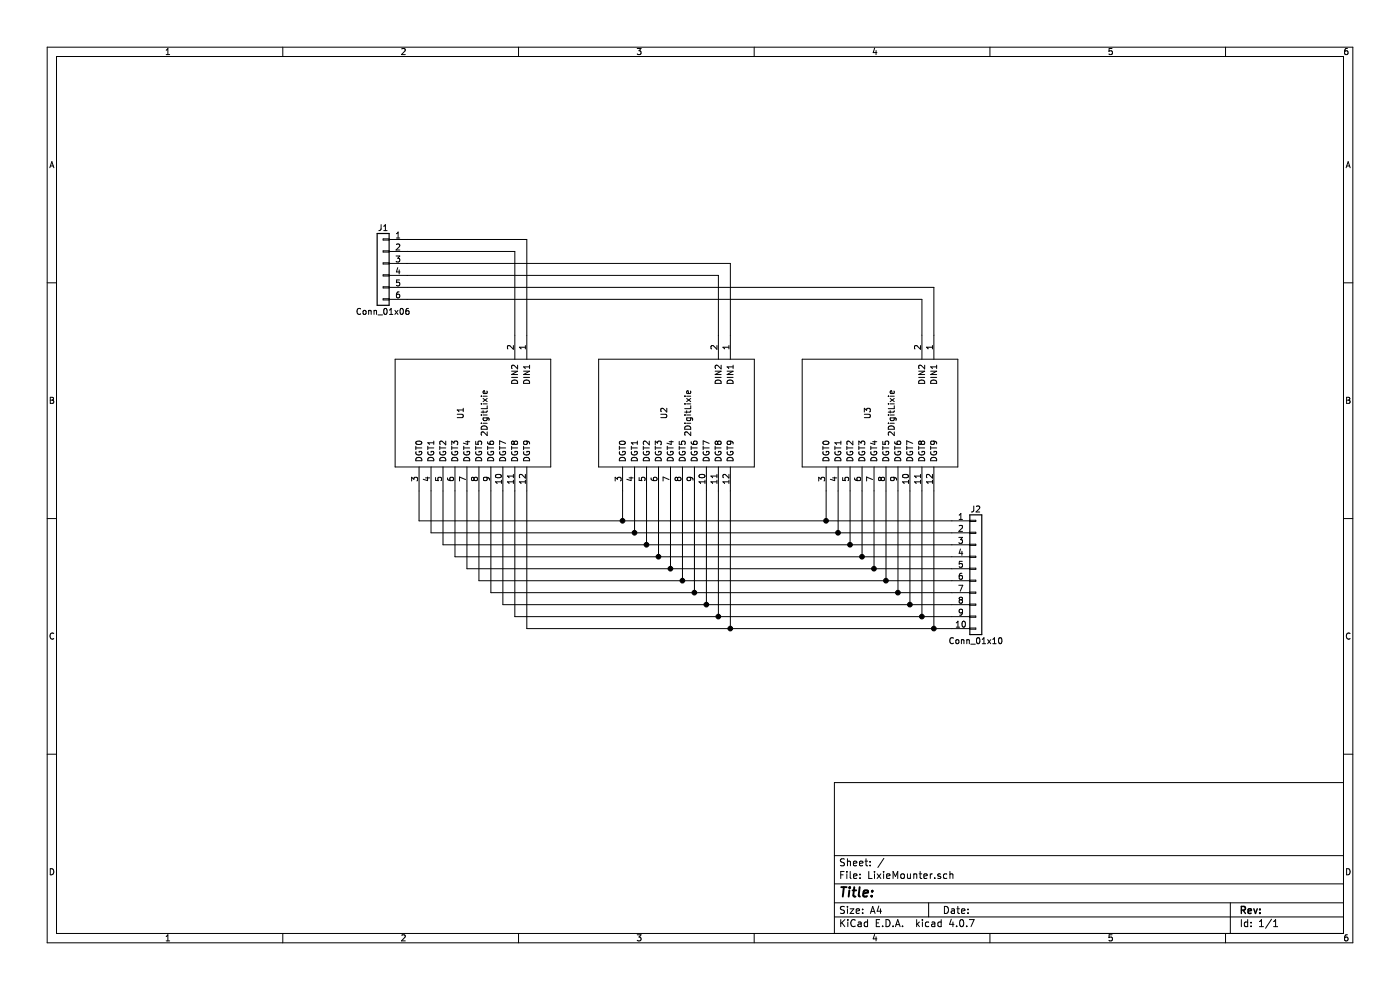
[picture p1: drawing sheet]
EESchema Schematic File Version 2
LIBS:power
LIBS:device
LIBS:switches
LIBS:relays
LIBS:motors
LIBS:transistors
LIBS:conn
LIBS:linear
LIBS:regul
LIBS:74xx
LIBS:cmos4000
LIBS:adc-dac
LIBS:memory
LIBS:xilinx
LIBS:microcontrollers
LIBS:dsp
LIBS:microchip
LIBS:analog_switches
LIBS:motorola
LIBS:texas
LIBS:intel
LIBS:audio
LIBS:interface
LIBS:digital-audio
LIBS:philips
LIBS:display
LIBS:cypress
LIBS:siliconi
LIBS:opto
LIBS:atmel
LIBS:contrib
LIBS:valves
LIBS:LixieMounter
LIBS:LixieMounter-cache
EELAYER 25 0
EELAYER END
$Descr A4 11693 8268
encoding utf-8
Sheet 1 1
Title ""
Date ""
Rev ""
Comp ""
Comment1 ""
Comment2 ""
Comment3 ""
Comment4 ""
$EndDescr
$Comp
L 2DigitLixie U1
U 1 1
P 3950 3450
F 0 "U1" H 3950 3350 50  0000 C CNN
F 1 "2DigitLixie" H 3950 3550 50  0000 C CNN
F 2 "LixieMounter:LixieUnit" H 3950 3450 50  0001 C CNN
F 3 "DOCUMENTATION" H 3950 3450 50  0001 C CNN
	1    3950 3450
	0    1    1    0   
$EndComp
$Comp
L 2DigitLixie U2
U 1 1
P 5650 3450
F 0 "U2" H 5650 3350 50  0000 C CNN
F 1 "2DigitLixie" H 5650 3550 50  0000 C CNN
F 2 "LixieMounter:LixieUnit" H 5650 3450 50  0001 C CNN
F 3 "DOCUMENTATION" H 5650 3450 50  0001 C CNN
	1    5650 3450
	0    1    1    0   
$EndComp
$Comp
L 2DigitLixie U3
U 1 1
P 7350 3450
F 0 "U3" H 7350 3350 50  0000 C CNN
F 1 "2DigitLixie" H 7350 3550 50  0000 C CNN
F 2 "LixieMounter:LixieUnit" H 7350 3450 50  0001 C CNN
F 3 "DOCUMENTATION" H 7350 3450 50  0001 C CNN
	1    7350 3450
	0    1    1    0   
$EndComp
$Comp
L Conn_01x10 J2
U 1 1
P 8150 4750
F 0 "J2" H 8150 5250 50  0000 C CNN
F 1 "Conn_01x10" H 8150 4150 50  0000 C CNN
F 2 "Socket_Strips:Socket_Strip_Straight_1x10_Pitch2.54mm" H 8150 4750 50  0001 C CNN
F 3 "" H 8150 4750 50  0001 C CNN
	1    8150 4750
	1    0    0    -1  
$EndComp
$Comp
L Conn_01x06 J1
U 1 1
P 3200 2200
F 0 "J1" H 3200 2500 50  0000 C CNN
F 1 "Conn_01x06" H 3200 1800 50  0000 C CNN
F 2 "Socket_Strips:Socket_Strip_Straight_1x06_Pitch2.54mm" H 3200 2200 50  0001 C CNN
F 3 "" H 3200 2200 50  0001 C CNN
	1    3200 2200
	-1   0    0    -1  
$EndComp
Wire Wire Line
	3500 4100 3500 4350
Wire Wire Line
	3500 4350 7950 4350
Wire Wire Line
	3600 4100 3600 4450
Wire Wire Line
	3600 4450 7950 4450
Wire Wire Line
	3700 4100 3700 4550
Wire Wire Line
	3700 4550 7950 4550
Wire Wire Line
	3800 4100 3800 4650
Wire Wire Line
	3800 4650 7950 4650
Wire Wire Line
	3900 4100 3900 4750
Wire Wire Line
	3900 4750 7950 4750
Wire Wire Line
	4000 4100 4000 4850
Wire Wire Line
	4000 4850 7950 4850
Wire Wire Line
	4100 4100 4100 4950
Wire Wire Line
	4100 4950 7950 4950
Wire Wire Line
	4200 4100 4200 5050
Wire Wire Line
	4200 5050 7950 5050
Wire Wire Line
	4300 5150 7950 5150
Wire Wire Line
	4300 5150 4300 4100
Wire Wire Line
	4400 4100 4400 5250
Wire Wire Line
	4400 5250 7950 5250
Wire Wire Line
	5200 4100 5200 4350
Connection ~ 5200 4350
Wire Wire Line
	5300 4100 5300 4450
Connection ~ 5300 4450
Wire Wire Line
	5400 4100 5400 4550
Connection ~ 5400 4550
Wire Wire Line
	5500 4100 5500 4650
Connection ~ 5500 4650
Wire Wire Line
	5600 4100 5600 4750
Connection ~ 5600 4750
Wire Wire Line
	5700 4100 5700 4850
Connection ~ 5700 4850
Wire Wire Line
	5800 4100 5800 4950
Connection ~ 5800 4950
Wire Wire Line
	5900 4100 5900 5050
Connection ~ 5900 5050
Wire Wire Line
	6000 4100 6000 5150
Connection ~ 6000 5150
Wire Wire Line
	6100 4100 6100 5250
Connection ~ 6100 5250
Wire Wire Line
	6900 4100 6900 4350
Connection ~ 6900 4350
Wire Wire Line
	7000 4100 7000 4450
Connection ~ 7000 4450
Wire Wire Line
	7100 4100 7100 4550
Connection ~ 7100 4550
Wire Wire Line
	7200 4100 7200 4650
Connection ~ 7200 4650
Wire Wire Line
	7300 4100 7300 4750
Connection ~ 7300 4750
Wire Wire Line
	7400 4100 7400 4850
Connection ~ 7400 4850
Wire Wire Line
	7500 4100 7500 4950
Connection ~ 7500 4950
Wire Wire Line
	7600 4100 7600 5050
Connection ~ 7600 5050
Wire Wire Line
	7700 4100 7700 5150
Connection ~ 7700 5150
Wire Wire Line
	7800 4100 7800 5250
Connection ~ 7800 5250
Wire Wire Line
	3400 2000 4400 2000
Wire Wire Line
	4400 2000 4400 2800
Wire Wire Line
	3400 2100 4300 2100
Wire Wire Line
	4300 2100 4300 2800
Wire Wire Line
	3400 2200 6100 2200
Wire Wire Line
	6100 2200 6100 2800
Wire Wire Line
	3400 2300 6000 2300
Wire Wire Line
	6000 2300 6000 2800
Wire Wire Line
	3400 2400 7800 2400
Wire Wire Line
	7800 2400 7800 2800
Wire Wire Line
	3400 2500 7700 2500
Wire Wire Line
	7700 2500 7700 2800
$EndSCHEMATC
